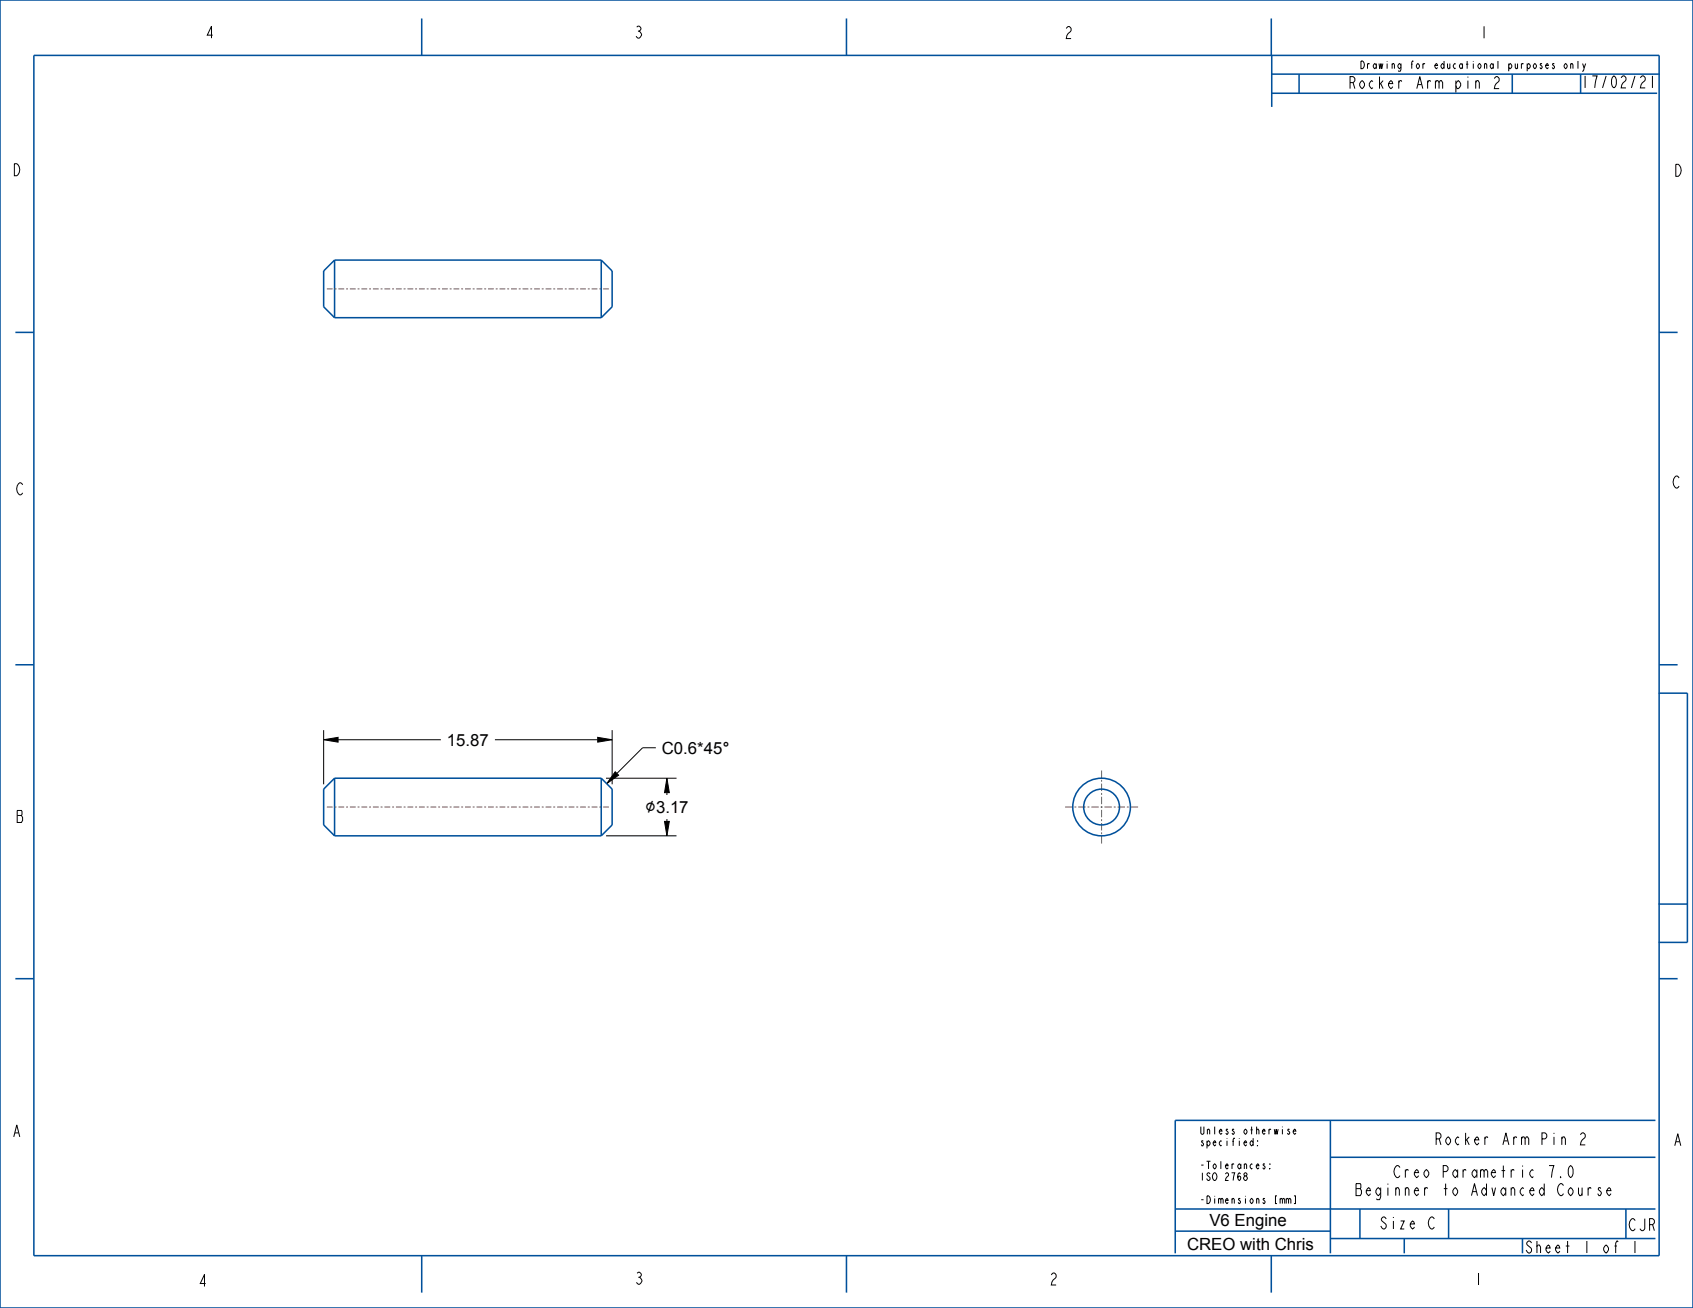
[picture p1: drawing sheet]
<svg xmlns="http://www.w3.org/2000/svg" width="559mm" height="432mm" viewBox="0 0 559 432" stroke-linecap="round" stroke-linejoin="round" font-family="sans-serif">
<path d="M106.8 244.2l4.8-.8v1.6zM203.1 254.8l1.1 1.1-4 2.8zM197.3 243.4l4.7 .8-4.7 .8zM220.1 256.9l.8 4.8h-1.6zM219.3 271.2h1.6l-.8 4.7z" fill="#000"/>
<g fill="none" stroke="#000" stroke-width=".33">
<path d="M523.4 21l-.5 1.5M106.8 244.2l4.8-.8v1.6zM106.8 241v17.9M111.6 244.2h33.9M163.4 244.2h33.9M197.3 243.4l4.7 .8-4.7 .8zM200 256.9h23.3M202 241v17.9M203.1 254.8l1.1 1.1-4 2.8zM216.5 246.9h-4.4l-8.5 8.4M220.1 256.9l.8 4.8h-1.6zM200 275.9h23.3"/>
<path d="M219.3 271.2h1.6l-.8 4.7zM220.1 261.7v.7M220.1 270.4v.8"/>
</g>
<g fill="none" stroke="#00509b" stroke-width=".51">
<path d="M0 0h558.8v431.8h-558.8zM11.2 18.3h536.4v396.2h-536.4zM139.2 6.1v12.2M279.4 6.1v12.2M419.6 6.1v12.2M419.8 18.2v17.1M419.8 30.8h127.2M419.8 24.5h128.1M428.8 24.5v6.3M499.1 24.5v6.3M110.4 85.9l-3.6 3.6v11.8l3.6 3.6M110.4 85.9v19"/>
<path d="M110.4 85.9h88M198.4 85.9v19M198.4 85.9l3.6 3.6v11.8l-3.6 3.6M5.1 109.7h6.1M110.4 104.9h88M547.6 109.7h6.1M5.1 219.5h6.1M547.6 219.5h6.1M547.5 228.8h9.4v82.3h-9.4M110.4 256.9l-3.6 3.6v11.8l3.6 3.6M110.4 256.9v19M110.4 256.9h88"/>
<path d="M198.4 256.9l3.6 3.6v11.8l-3.6 3.6M198.4 256.9v19M110.4 275.9h88M547.5 298.4h9.4M5.1 323.1h6.1M547.6 323.1h6.1M439.1 369.9v43.8M546.4 369.9h-158.5v43.8M387.9 399.1h158.5M439.1 382h107.3M448.9 399.1v9.8M478.1 399.1v9.8"/>
<path d="M536.7 399.1v9.8M139.2 414.5v12.2M279.4 414.5v12.2M387.9 406.4h51.2M419.6 414.5v12.2M439.1 408.9h107.3M463.5 408.9v4.8"/>
<circle cx="363.6" cy="266.4" r="9.5"/>
<circle cx="363.6" cy="266.4" r="5.9"/>
</g>
<g fill="none" stroke="#785055" stroke-width=".33">
<path d="M107.9 95.4h1.9M110.4 95.4h.7M111.7 95.4h1.9M114.2 95.4h.7M115.5 95.4h1.9M118 95.4h.7M119.3 95.4h1.9M121.8 95.4h.7M123.1 95.4h1.9M125.6 95.4h.7M126.9 95.4h1.9M129.4 95.4h.7"/>
<path d="M130.7 95.4h1.9M133.2 95.4h.7M134.5 95.4h1.9M137 95.4h.7M138.3 95.4h1.9M140.8 95.4h.7M142.1 95.4h1.9M144.6 95.4h.7M145.9 95.4h1.9M148.4 95.4h.7M149.7 95.4h1.9M152.2 95.4h.7"/>
<path d="M153.5 95.4h1.9M156 95.4h.7M157.3 95.4h1.9M159.8 95.4h.7M161.1 95.4h1.9M163.6 95.4h.7M164.9 95.4h1.9M167.4 95.4h.6M168.7 95.4h1.9M171.2 95.4h.6M172.5 95.4h1.9M175 95.4h.6"/>
<path d="M176.3 95.4h1.9M178.8 95.4h.6M180.1 95.4h1.9M182.6 95.4h.6M183.9 95.4h1.9M186.4 95.4h.6M187.7 95.4h1.9M190.2 95.4h.6M191.5 95.4h1.9M194 95.4h.6M195.3 95.4h1.9M197.8 95.4h.6"/>
<path d="M199.1 95.4h1.9M363.6 254.4v2.4M363.6 257.4v.7M363.6 258.7v2.4M107.9 266.4h1.9M110.4 266.4h.7M111.7 266.4h1.9M114.2 266.4h.7M115.5 266.4h1.9M118 266.4h.7M119.3 266.4h1.9M121.8 266.4h.7"/>
<path d="M123.1 266.4h1.9M125.6 266.4h.7M126.9 266.4h1.9M129.4 266.4h.7M130.7 266.4h1.9M133.2 266.4h.7M134.5 266.4h1.9M137 266.4h.7M138.3 266.4h1.9M140.8 266.4h.7M142.1 266.4h1.9M144.6 266.4h.7"/>
<path d="M145.9 266.4h1.9M148.4 266.4h.7M149.7 266.4h1.9M152.2 266.4h.7M153.5 266.4h1.9M156 266.4h.7M157.3 266.4h1.9M159.8 266.4h.7M161.1 266.4h1.9M163.6 266.4h.7M164.9 266.4h1.9M167.4 266.4h.6"/>
<path d="M168.7 266.4h1.9M171.2 266.4h.6M172.5 266.4h1.9M175 266.4h.6M176.3 266.4h1.9M178.8 266.4h.6M180.1 266.4h1.9M182.6 266.4h.6M183.9 266.4h1.9M186.4 266.4h.6M187.7 266.4h1.9M190.2 266.4h.6"/>
<path d="M191.5 266.4h1.9M194 266.4h.6M195.3 266.4h1.9M197.8 266.4h.6M199.1 266.4h1.9M351.5 266.4h2.5M354.6 266.4h.6M355.9 266.4h2.4M358.9 266.4h.7M360.2 266.4h2.5M363.3 266.4h.6M363.6 261.8v.6"/>
<path d="M363.6 263v2.5M363.6 266.1v.6M363.6 267.4v2.4M363.6 270.4v.7M363.6 271.7v2.4M363.6 274.8v.6M363.6 276v2.5M364.5 266.4h2.5M367.6 266.4h.6M368.9 266.4h2.4M371.9 266.4h.7M373.2 266.4h2.4"/>
</g>
<text font-size="6" x="212.9" y="268.4">⌀3.17</text>
<g font-size="5.5">
<text x="147.5" y="246.2">15.87</text>
<text x="218.5" y="248.8">C0.6*45°</text>
<text x="399.2" y="404.6">V6 Engine</text>
<text x="391.8" y="412.6">CREO with Chris</text>
</g>
<g font-size="5.2">
<text x="67.6" y="12.6">4</text>
<text x="209.2" y="12.6">3</text>
<text x="351.1" y="12.7">2</text>
<text x="488.2" y="12.6">1</text>
<text x="444.8" y="29.3">Rocker Arm pin 2</text>
<text x="3.9" y="58">D</text>
<text x="552.3" y="58.2">D</text>
<text x="551.8" y="161.1">C</text>
<text x="5.1" y="163.4">C</text>
<text x="5.1" y="271.5">B</text>
<text x="3.9" y="375.3">A</text>
<text x="473.2" y="378">Rocker Arm Pin 2</text>
<text x="552.2" y="378.2">A</text>
<text x="460.4" y="388.8">Creo Parametric 7.0</text>
<text x="448.1" y="394.7">Beginner to Advanced Course</text>
<text x="455.2" y="405.7">Size C</text>
<text x="537.3" y="406.3">CJR</text>
<text x="65.3" y="424.7">4</text>
<text x="209.3" y="424">3</text>
<text x="346.2" y="424.2">2</text>
<text x="486.4" y="424.2">1</text>
</g>
<g font-size="5.2" fill="#00509b">
<text x="521.6" y="29">17/02/21</text>
<text x="503.1" y="413.7">Sheet 1 of 1</text>
</g>
<g font-size="3.3">
<text x="448.7" y="22.7">Drawing for educational purposes only</text>
<text x="395.8" y="374.5">Unless otherwise</text>
<text x="395.8" y="378.3">specified:</text>
<text x="395.8" y="385.9">-Tolerances:</text>
<text x="395.8" y="389.7">ISO 2768</text>
<text x="395.8" y="397.3">-Dimensions [mm]</text>
</g>
</svg>
